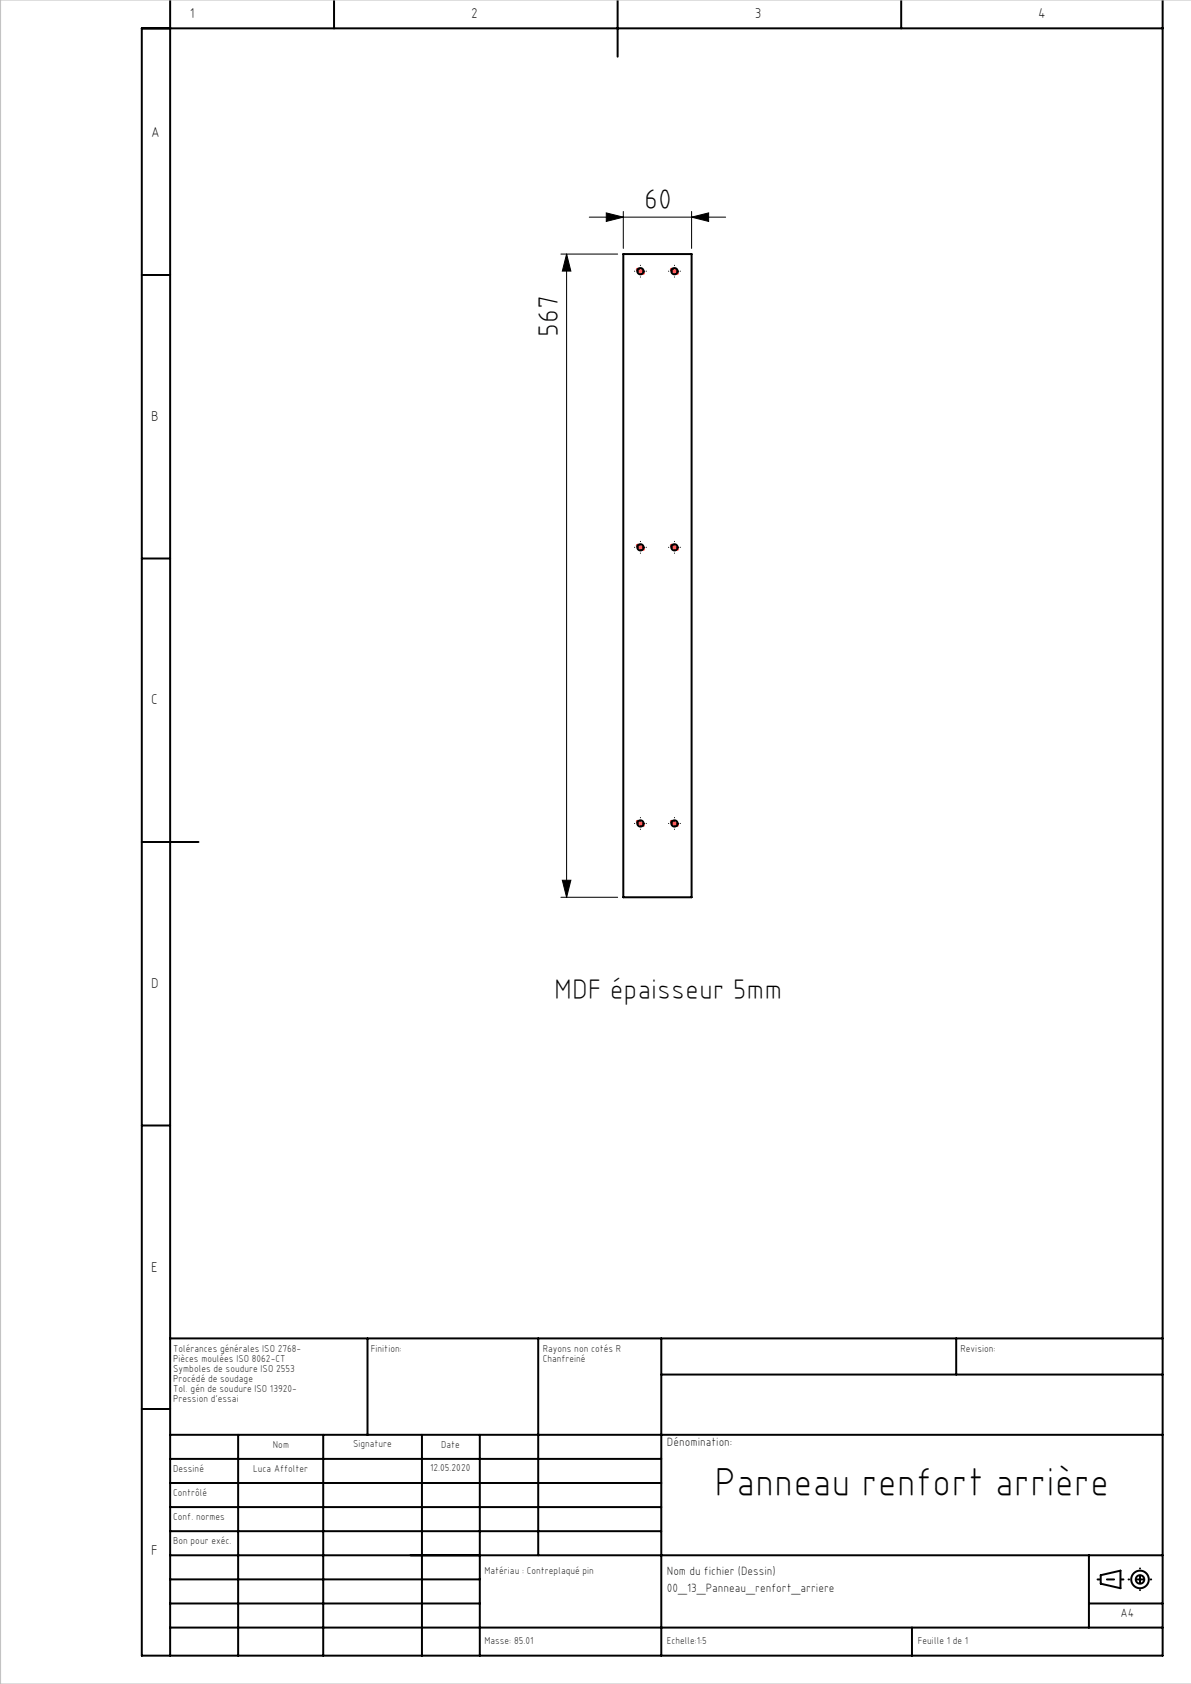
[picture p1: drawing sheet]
<svg xmlns="http://www.w3.org/2000/svg" width="210mm" height="297mm" viewBox="0 0 210 297" stroke-linecap="round" stroke-linejoin="round" font-family="sans-serif">
<g fill="none" stroke="#000" stroke-width=".35">
<path d="M30 0v292M58.9 0v5M108.9 0v10M158.9 0v5M205 0v292h-180v-287h180M25 48.5h5M109.9 44.8h12v113.4h-12zM25 98.5h5M25 148.5h10M25 198.5h5M30 236.1h175M64.8 236.1v17"/>
<path d="M94.9 236.1v38.2M116.6 236.1v55.9M168.6 236.1v6.3M25 248.5h5M30 253.1h175M30 257.3h86.6M42 253.1v38.9M57 253.1v38.9M74.4 253.1v38.9M84.6 253.1v38.9M116.6 242.4h88.4M30 270.1h86.6"/>
<path d="M30 265.8h86.6M30 261.6h86.6M30 278.6h54.6M30 274.3h175M192 274.3v12.8M194.1 277.8l3.5-.8v3.1l-3.5-.8zM30 287.1h175M30 282.8h54.6M160.8 287.1v4.9M192 282.8h13"/>
<circle cx="112.9" cy="47.8" r=".55"/>
<circle cx="118.9" cy="47.8" r=".55"/>
<circle cx="112.9" cy="96.5" r=".55"/>
<circle cx="118.9" cy="96.5" r=".55"/>
<circle cx="112.9" cy="145.2" r=".55"/>
<circle cx="118.9" cy="145.2" r=".55"/>
<circle cx="201" cy="278.6" r="1.55"/>
<circle cx="201" cy="278.6" r=".75"/>
</g>
<g fill="none" stroke="#000" stroke-width=".18">
<path d="M103.9 38.3h24M106.9 37.5l3 .8-3 .7zM109.9 37.3v6.5M121.9 38.3l3-.8v1.5zM121.9 37.3v6.5M98.9 44.8h10M99.9 44.8v113.4M99.9 44.8l.8 3h-1.5zM112.4 47.8h1M112.9 47.3v1M118.4 47.8h1M118.9 47.3v1"/>
<path d="M112.4 96.5h1M112.9 96v1M118.4 96.5h1M118.9 96v1M98.9 158.2h10M99.2 155.2h1.5l-.8 3zM112.4 145.2h1M112.9 144.7v1M118.4 145.2h1M118.9 144.7v1"/>
</g>
<g fill="none" stroke="#000" stroke-width=".18" stroke-dasharray="30.5 1.3 1.3 1.3">
<path d="M111.9 47.8h.1M112.9 46.8h.1M112.9 48.8v.1M113.9 47.8h.1M117.9 47.8h.1M118.9 46.8h.1M118.9 48.8v.1M119.9 47.8h.1M111.9 96.5h.1M112.9 95.5h.1M112.9 97.5v.1M113.9 96.5h.1"/>
<path d="M117.9 96.5h.1M118.9 95.5h.1M118.9 97.5v.1M119.9 96.5h.1M111.9 145.2h.1M112.9 144.2h.1M112.9 146.2v.1M113.9 145.2h.1M117.9 145.2h.1M118.9 144.2h.1M118.9 146.2v.1M119.9 145.2h.1"/>
</g>
<path d="M193.5 278.6h4.6" fill="none" stroke="#000" stroke-width=".35" stroke-dasharray="30.5 1.3 1.3 1.3" stroke-dashoffset="30.1"/>
<path d="M201 276.6v3.8" fill="none" stroke="#000" stroke-width=".35" stroke-dasharray="30.5 1.3 1.3 1.3" stroke-dashoffset="30.5"/>
<path d="M203 278.6h-4" fill="none" stroke="#000" stroke-width=".35" stroke-dasharray="30.5 1.3 1.3 1.3" stroke-dashoffset="30.4"/>
<path d="M112.5 47.5l.9 .6M118.5 47.5l.9 .6M112.5 96.2l.9 .6M118.5 96.2l.9 .6M112.5 144.9l.9 .6M118.5 144.9l.9 .6" fill="none" stroke="#f00" stroke-width=".7"/>
<path d="M210.1 0h-210v297h210" fill="none" stroke="#c0c0c0" stroke-width=".18"/>
<g fill="#000">
<path d="M121.9 38.3l3-.8v1.5zM106.9 37.5l3 .8-3 .7z"/>
<path d="M99.9 44.8l.8 3h-1.5zM99.2 155.2h1.5l-.8 3z"/>
</g>
<text font-size="7.1" x="126" y="263.8">Panneau renfort arrière</text>
<g font-size="5">
<text x="113.6" y="36.8">60</text>
<text x="98.4" y="59.4" transform="rotate(-90 98.4 59.4)">567</text>
<text x="97.7" y="176.2">MDF épaisseur 5mm</text>
</g>
<g font-size="2.5">
<text x="33.5" y="3.2">1</text>
<text x="83.1" y="3.2">2</text>
<text x="133.1" y="3.2">3</text>
<text x="183.1" y="3.2">4</text>
<text x="26.7" y="24.2">A</text>
<text x="26.7" y="74.2">B</text>
<text x="26.7" y="124.2">C</text>
<text x="26.7" y="174.3">D</text>
<text x="26.7" y="224.2">E</text>
<text x="26.7" y="274.2">F</text>
</g>
<g font-size="2.1">
<text x="117.6" y="255.1">Dénomination:</text>
<text x="117.6" y="280.8">00_13_Panneau_renfort_arriere</text>
<text x="117.6" y="277.8">Nom du fichier (Dessin)</text>
<text x="197.6" y="285.2">A4</text>
</g>
<g font-size="1.8">
<text x="30.5" y="238.5">Tolérances générales ISO 2768-</text>
<text x="65.4" y="238.5">Finition:</text>
<text x="95.7" y="238.5">Rayons non cotés R</text>
<text x="169.3" y="238.5">Revision:</text>
<text x="30.5" y="240.3">Pièces moulées ISO 8062-CT</text>
<text x="30.5" y="242">Symboles de soudure ISO 2553</text>
<text x="30.5" y="243.8">Procédé de soudage</text>
<text x="30.5" y="245.6">Tol. gén de soudure ISO 13920-</text>
<text x="95.7" y="240.3">Chanfreiné</text>
<text x="30.5" y="247.3">Pression d'essai</text>
<text x="48.1" y="255.3">Nom</text>
<text x="62.3" y="255.3">Signature</text>
<text x="77.8" y="255.3">Date</text>
<text x="30.5" y="263.8">Contrôlé</text>
<text x="30.5" y="259.6">Dessiné</text>
<text x="44.7" y="259.6">Luca Affolter</text>
<text x="75.8" y="259.5">12.05.2020</text>
<text x="30.5" y="268.1">Conf. normes</text>
<text x="30.5" y="272.3">Bon pour exéc.</text>
<text x="85.4" y="277.6">Matériau : Contreplaqué pin</text>
<text x="85.4" y="289.9">Masse: 85.01</text>
<text x="117.6" y="289.9">Echelle:1:5</text>
<text x="161.8" y="289.9">Feuille 1 de 1</text>
</g>
</svg>
